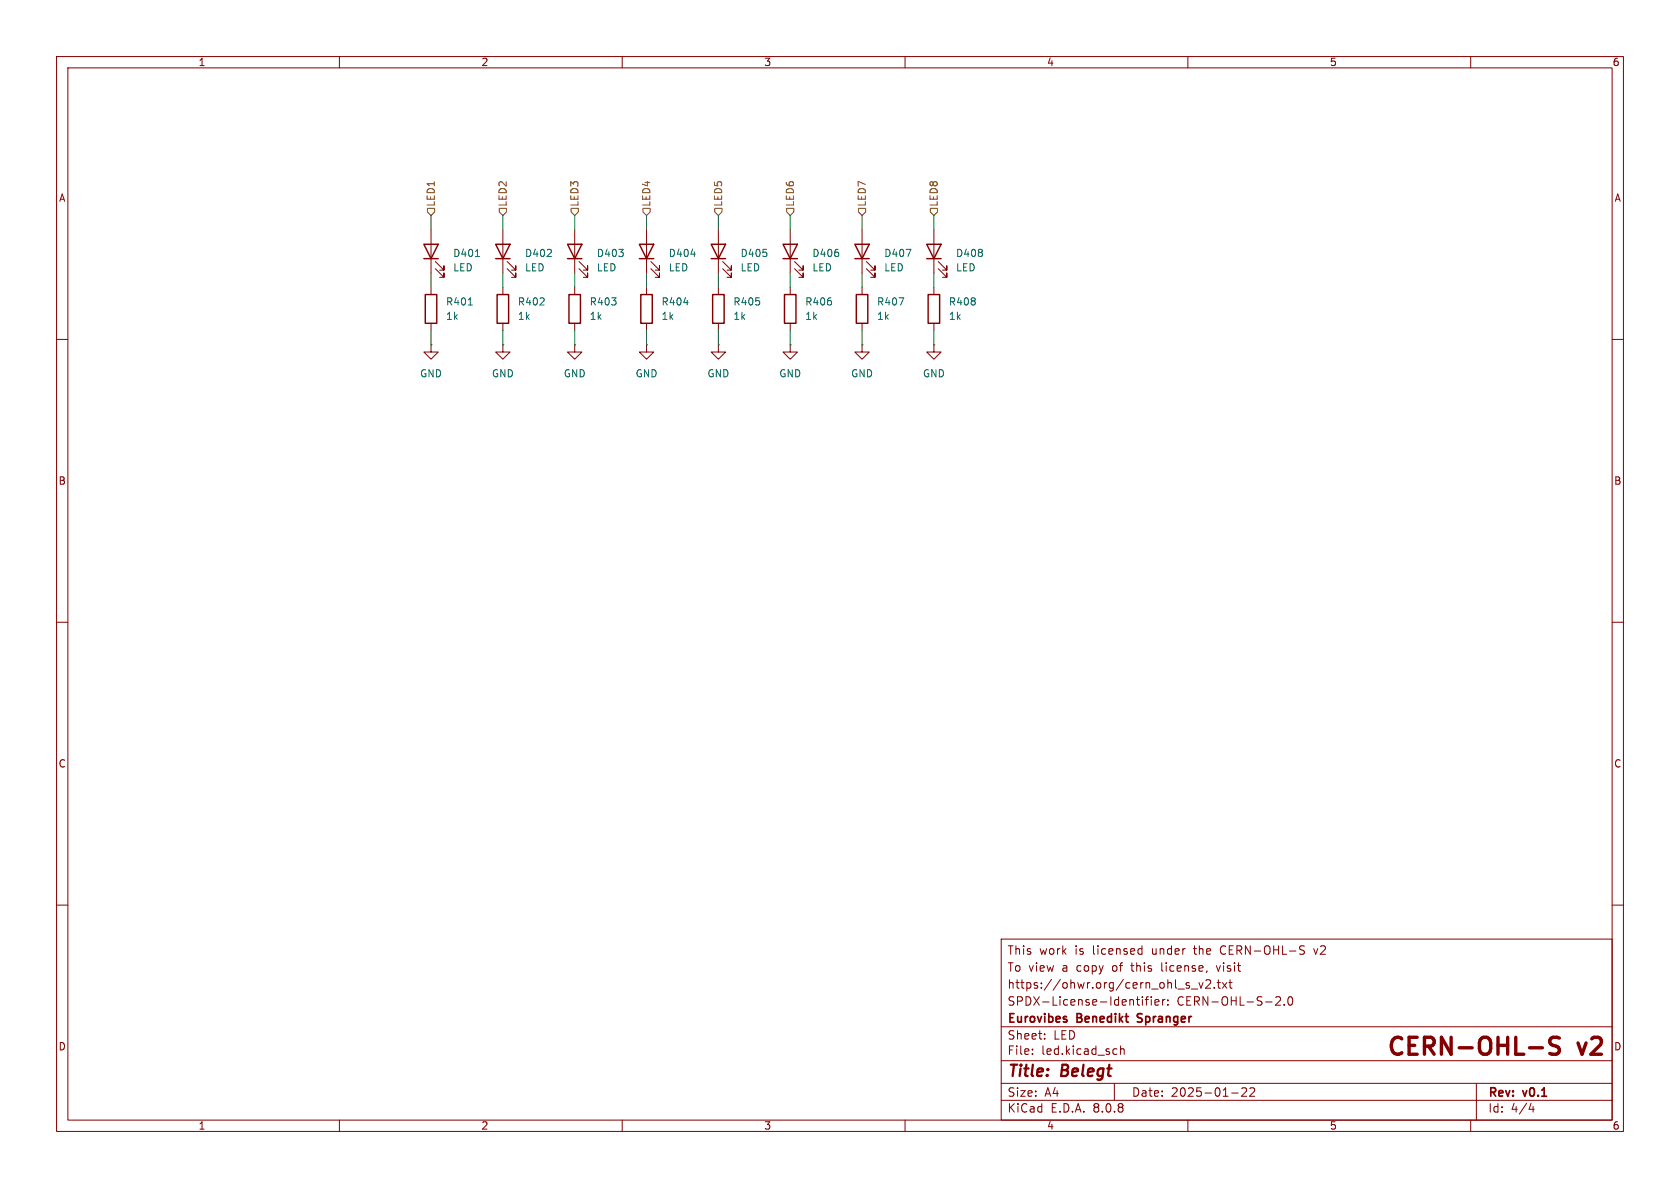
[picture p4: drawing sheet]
<svg xmlns="http://www.w3.org/2000/svg" width="297mm" height="210mm" viewBox="0 0 297 210" stroke-linecap="round" stroke-linejoin="round" font-family="sans-serif">
<g fill="none" stroke="#840000" stroke-width=".18">
<path d="M10 10h277v190h-277zM12 12h273v186h-273zM60 10v2M110 10v2M160 10v2M210 10v2M260 10v2M76.2 40.6v7.7M76.2 50.8v1.3M76.2 57.2v1.2M77 47.5l1.5 1.5v-.7v.7h-.8M77 46.2l1.5 1.6v-.8v.8h-.8"/>
<path d="M88.9 40.6v7.7M88.9 50.8v1.3M88.9 57.2v1.2M89.7 47.5l1.5 1.5v-.7v.7h-.8M89.7 46.2l1.5 1.6v-.8v.8h-.8M101.6 40.6v7.7M101.6 50.8v1.3M101.6 57.2v1.2M102.4 47.5l1.5 1.5v-.7v.7h-.8M102.4 46.2l1.5 1.6v-.8v.8h-.8M114.3 40.6v7.7M114.3 50.8v1.3"/>
<path d="M114.3 57.2v1.2M115.1 47.5l1.5 1.5v-.7v.7h-.8M115.1 46.2l1.5 1.6v-.8v.8h-.8M127 40.6v7.7M127 50.8v1.3M127 57.2v1.2M127.8 47.5l1.5 1.5v-.7v.7h-.8M127.8 46.2l1.5 1.6v-.8v.8h-.8M139.7 40.6v7.7M139.7 50.8v1.3M139.7 57.2v1.2M140.5 47.5l1.5 1.5v-.7v.7h-.8"/>
<path d="M140.5 46.2l1.5 1.6v-.8v.8h-.8M152.4 40.6v7.7M152.4 50.8v1.3M152.4 57.2v1.2M153.2 47.5l1.5 1.5v-.7v.7h-.8M153.2 46.2l1.5 1.6v-.8v.8h-.8M165.1 40.6v7.7M165.1 50.8v1.3M165.1 57.2v1.2M165.9 47.5l1.5 1.5v-.7v.7h-.8M165.9 46.2l1.5 1.6v-.8v.8h-.8M10 60h2"/>
<path d="M76.2 61v1.2h1.3l-1.3 1.3-1.3-1.3h1.3M76.2 61h.1M88.9 61v1.2h1.3l-1.3 1.3-1.3-1.3h1.3M88.9 61h.1M101.6 61v1.2h1.3l-1.3 1.3-1.3-1.3h1.3M101.6 61h.1M114.3 61v1.2h1.3l-1.3 1.3-1.3-1.3h1.3M114.3 61h.1M127 61v1.2h1.3l-1.3 1.3-1.3-1.3h1.3M127 61h.1M139.7 61v1.2h1.3l-1.3 1.3-1.3-1.3h1.3M139.7 61h.1"/>
<path d="M152.4 61v1.2h1.3l-1.3 1.3-1.3-1.3h1.3M152.4 61h.1M165.1 61v1.2h1.3l-1.3 1.3-1.3-1.3h1.3M165.1 61h.1M285 60h2M10 110h2M285 110h2M10 160h2M177 166h108v32h-108zM200.9 176.7h.6M201.3 177.7h.2M201.5 167.7l.4 .1"/>
<path d="M201.9 167.2v1.5M201.9 168.6l-.4 .1M202 176.2v.1M202 176.7v1M202.5 176.7h.5M203 176.2l-.3 .2v1.3M203.5 176.2v.1M203.5 176.7v1M204.2 177.2l.7-.1-.1-.3-.4-.1-.2 .2v.7h.6M205.5 176.7v1M206 176.7l-.3 .1-.2 .2M206.5 177.6v.1"/>
<path d="M206.5 176.8v.1M209.9 174.2l.3 .1 .1 .2-.2 .2h-.3M209.9 173.7l.3 .1M210.6 174.8h1.1M212 173.7l.3 1 .4-1M213.2 173.3l.5-.1 .3 .1v.3l-.9 1.1h.9M214.7 174.6v.1M215 170.7l.4 1M215.2 173.7h.5M215.4 173.2v1.3l.3 .2M216.1 173.7l.8 1M216.9 173.7l-.8 1"/>
<path d="M217.2 173.7h.6M217.5 173.2v1.3l.3 .2M225.5 176.3l.6-.1 .2 .1 .1 .3-.9 1.1h.9M227 177.6v.1M227.8 176.3l.2-.1a.81 .81 0 0 1 .6 .6 .81 .81 0 0 1-.3 .8l-.1 .1a.81 .81 0 0 1-.4-1.4zM229.9 167.8l.6 .3 .1 .3-.3 .3-.6-.1M229.9 167.3h.7M232.2 167.7l.4 1M285 160h2M60 198v2M110 198v2M160 198v2"/>
<path d="M177 194.5h108M177 191.5h108M177 187.5h108M177 181.5h108M182.5 186.3v.1M182.5 185.5v.1M184.7 183.6v.1M184.7 182.8v.1M197 191.5v3M197.3 185.4l.2 .1M197.5 186.3l-.2 .1M198.1 184.9v1.5"/>
<path d="M198.1 185.5l.2-.1 .4 .1v.9M210 198v2M217.7 193.2h1.2M219.5 192.4l.6-.1 .2 .1 .1 .3-.9 1.1h.9M221 192.4l.5-.1 .2 .1 .1 .3-.9 1.1h.9M260 198v2M261 191.5v6.5M270.7 195l-.4 1.1h.9M271 195.6v1"/>
</g>
<path d="M201.1 179.3v.5M201.1 180.6l.2 .1" fill="none" stroke="#840000" stroke-width=".3"/>
<path d="M270.4 185.2h2.3M275.7 183.5l-.4-.1h-.8a.73 .73 0 0 0-.5 .7 .73 .73 0 0 0 .5 .7 1.1 1.1 0 0 1 1.2 .7 .77 .77 0 0 1-.6 .9h-.7l-.4-.2" fill="none" stroke="#840000" stroke-width=".6"/>
<g fill="none" stroke="#840000" stroke-width=".25">
<path d="M74.9 43.2h2.6l-1.3 2.5zM74.9 45.7h2.6M75.2 52.1h2v5.1h-2zM87.6 43.2h2.6l-1.3 2.5zM87.6 45.7h2.6M87.9 52.1h2v5.1h-2zM100.3 43.2h2.6l-1.3 2.5zM100.3 45.7h2.6M100.6 52.1h2v5.1h-2zM113 43.2h2.6l-1.3 2.5zM113 45.7h2.6M113.3 52.1h2v5.1h-2z"/>
<path d="M125.7 43.2h2.6l-1.3 2.5zM125.7 45.7h2.6M126 52.1h2v5.1h-2zM138.4 43.2h2.6l-1.3 2.5zM138.4 45.7h2.6M138.7 52.1h2v5.1h-2zM151.1 43.2h2.6l-1.3 2.5zM151.1 45.7h2.6M151.4 52.1h2v5.1h-2zM163.8 43.2h2.6l-1.3 2.5zM163.8 45.7h2.6M164.1 52.1h2v5.1h-2z"/>
</g>
<path d="M82.8 53.9h.7M84.1 45.3h.7M120.9 53.5h.8M122.2 44.9h.7M158.9 52.6h.9l-.6 1.3M160.2 44.1h.8l-.5 1.2" fill="none" stroke="#006464" stroke-width=".18"/>
<path d="M75.6 36.8h1.2v.7l-.6 .6-.6-.6zM88.3 36.8h1.2v.7l-.6 .6-.6-.6zM101 36.8h1.2v.7l-.6 .6-.6-.6zM113.7 36.8h1.2v.7l-.6 .6-.6-.6zM126.4 36.8h1.2v.7l-.6 .6-.6-.6zM139.1 36.8h1.2v.7l-.6 .6-.6-.6zM151.8 36.8h1.2v.7l-.6 .6-.6-.6zM164.5 36.8h1.2v.7l-.6 .6-.6-.6z" fill="none" stroke="#725600" stroke-width=".18"/>
<g fill="none" stroke="#009600" stroke-width=".18">
<path d="M76.2 38.1v2.5M88.9 38.1v2.5M101.6 38.1v2.5M114.3 38.1v2.5M127 38.1v2.5M139.7 38.1v2.5M152.4 38.1v2.5M165.1 38.1v2.5M76.2 48.3v2.5M76.2 58.4v2.6M88.9 48.3v2.5M88.9 58.4v2.6"/>
<path d="M101.6 48.3v2.5M101.6 58.4v2.6M114.3 48.3v2.5M114.3 58.4v2.6M127 48.3v2.5M127 58.4v2.6M139.7 48.3v2.5M139.7 58.4v2.6M152.4 48.3v2.5M152.4 58.4v2.6M165.1 48.3v2.5M165.1 58.4v2.6"/>
</g>
<g font-size="4.2" fill="#840000">
<text x="245" y="187.4">CERN-OHL-S</text>
<text x="279.3" y="187.4">v2</text>
</g>
<g font-size="2.8" fill="#840000">
<text x="178" y="190.9">Title:</text>
<text x="187.7" y="190.9">Belegt</text>
</g>
<g font-size="2.1" fill="#840000">
<text x="178" y="172">To view</text>
<text x="178" y="169">This</text>
<text x="183.7" y="169">work</text>
<text x="187.8" y="172">a</text>
<text x="190.1" y="169">is</text>
<text x="190.5" y="172">copy</text>
<text x="193.3" y="169">licensed</text>
<text x="196.9" y="172">of</text>
<text x="200.4" y="172">this</text>
<text x="203.9" y="169">under</text>
<text x="205.9" y="172">license,</text>
<text x="211.5" y="169">the</text>
<text x="215.8" y="172">visit</text>
<text x="216.3" y="169">CERN-OHL-S</text>
<text x="233" y="169">v2</text>
<text x="178" y="178">SPDX-License-Identifier:</text>
<text x="178" y="175">https://ohwr.org/cern_ohl_s_v2.txt</text>
<text x="208" y="178">CERN-OHL-S-2.0</text>
<text x="178" y="184">Sheet:</text>
<text x="178" y="181.2">Eurovibes</text>
<text x="186.2" y="184">LED</text>
<text x="190.5" y="181.2">Benedikt</text>
<text x="201.8" y="181.2">Spranger</text>
<text x="178" y="186.7">File:</text>
<text x="184.1" y="186.7">led.kicad_sch</text>
<text x="178" y="196.9">KiCad</text>
<text x="178" y="194.1">Size:</text>
<text x="184.7" y="194.1">A4</text>
<text x="185.7" y="196.9">E.D.A.</text>
<text x="193.3" y="196.9">8.0.8</text>
<text x="200" y="194.1">Date:</text>
<text x="207" y="194.1">2025-01-22</text>
<text x="263" y="194.3">Rev:</text>
<text x="263" y="196.9">Id:</text>
<text x="267.1" y="196.9">4/4</text>
<text x="269.4" y="194.3">v0.1</text>
</g>
<g font-size="1.8" fill="#840000">
<text x="35" y="11.9">1</text>
<text x="85" y="11.9">2</text>
<text x="135" y="11.9">3</text>
<text x="185" y="11.9">4</text>
<text x="235" y="11.9">5</text>
<text x="285" y="11.9">6</text>
<text x="10.3" y="35.9">A</text>
<text x="285.3" y="35.9">A</text>
<text x="10.3" y="85.9">B</text>
<text x="285.3" y="85.9">B</text>
<text x="10.3" y="135.9">C</text>
<text x="285.3" y="135.9">C</text>
<text x="10.3" y="185.9">D</text>
<text x="285.3" y="185.9">D</text>
<text x="35" y="199.9">1</text>
<text x="85" y="199.9">2</text>
<text x="135" y="199.9">3</text>
<text x="185" y="199.9">4</text>
<text x="235" y="199.9">5</text>
<text x="285" y="199.9">6</text>
</g>
<g font-size="1.8" fill="#725600">
<text x="77.1" y="36.6" transform="rotate(-90 77.1 36.6)">LED1</text>
<text x="89.8" y="36.6" transform="rotate(-90 89.8 36.6)">LED2</text>
<text x="102.5" y="36.6" transform="rotate(-90 102.5 36.6)">LED3</text>
<text x="115.2" y="36.6" transform="rotate(-90 115.2 36.6)">LED4</text>
<text x="127.9" y="36.6" transform="rotate(-90 127.9 36.6)">LED5</text>
<text x="140.6" y="36.6" transform="rotate(-90 140.6 36.6)">LED6</text>
<text x="153.3" y="36.6" transform="rotate(-90 153.3 36.6)">LED7</text>
<text x="166" y="36.6" transform="rotate(-90 166 36.6)">LED8</text>
</g>
<g font-size="1.8" fill="#006464">
<text x="80" y="45.6">D401</text>
<text x="92.7" y="45.6">D402</text>
<text x="105.4" y="45.6">D403</text>
<text x="118.1" y="45.6">D404</text>
<text x="130.8" y="45.6">D405</text>
<text x="143.5" y="45.6">D406</text>
<text x="156.2" y="45.6">D407</text>
<text x="168.9" y="45.6">D408</text>
<text x="80" y="48.2">LED</text>
<text x="92.7" y="48.2">LED</text>
<text x="105.4" y="48.2">LED</text>
<text x="118.1" y="48.2">LED</text>
<text x="130.8" y="48.2">LED</text>
<text x="143.5" y="48.2">LED</text>
<text x="156.2" y="48.2">LED</text>
<text x="168.9" y="48.2">LED</text>
<text x="78.7" y="54.2">R401</text>
<text x="78.7" y="56.7">1k</text>
<text x="91.4" y="54.2">R402</text>
<text x="91.4" y="56.7">1k</text>
<text x="104.1" y="54.2">R403</text>
<text x="104.1" y="56.7">1k</text>
<text x="116.8" y="54.2">R404</text>
<text x="116.8" y="56.7">1k</text>
<text x="129.5" y="54.2">R405</text>
<text x="129.5" y="56.7">1k</text>
<text x="142.2" y="54.2">R406</text>
<text x="142.2" y="56.7">1k</text>
<text x="154.9" y="54.2">R407</text>
<text x="154.9" y="56.7">1k</text>
<text x="167.6" y="54.2">R408</text>
<text x="167.6" y="56.7">1k</text>
<text x="74.2" y="66.9">GND</text>
<text x="86.9" y="66.9">GND</text>
<text x="99.6" y="66.9">GND</text>
<text x="112.3" y="66.9">GND</text>
<text x="125" y="66.9">GND</text>
<text x="137.7" y="66.9">GND</text>
<text x="150.4" y="66.9">GND</text>
<text x="163.1" y="66.9">GND</text>
</g>
</svg>
